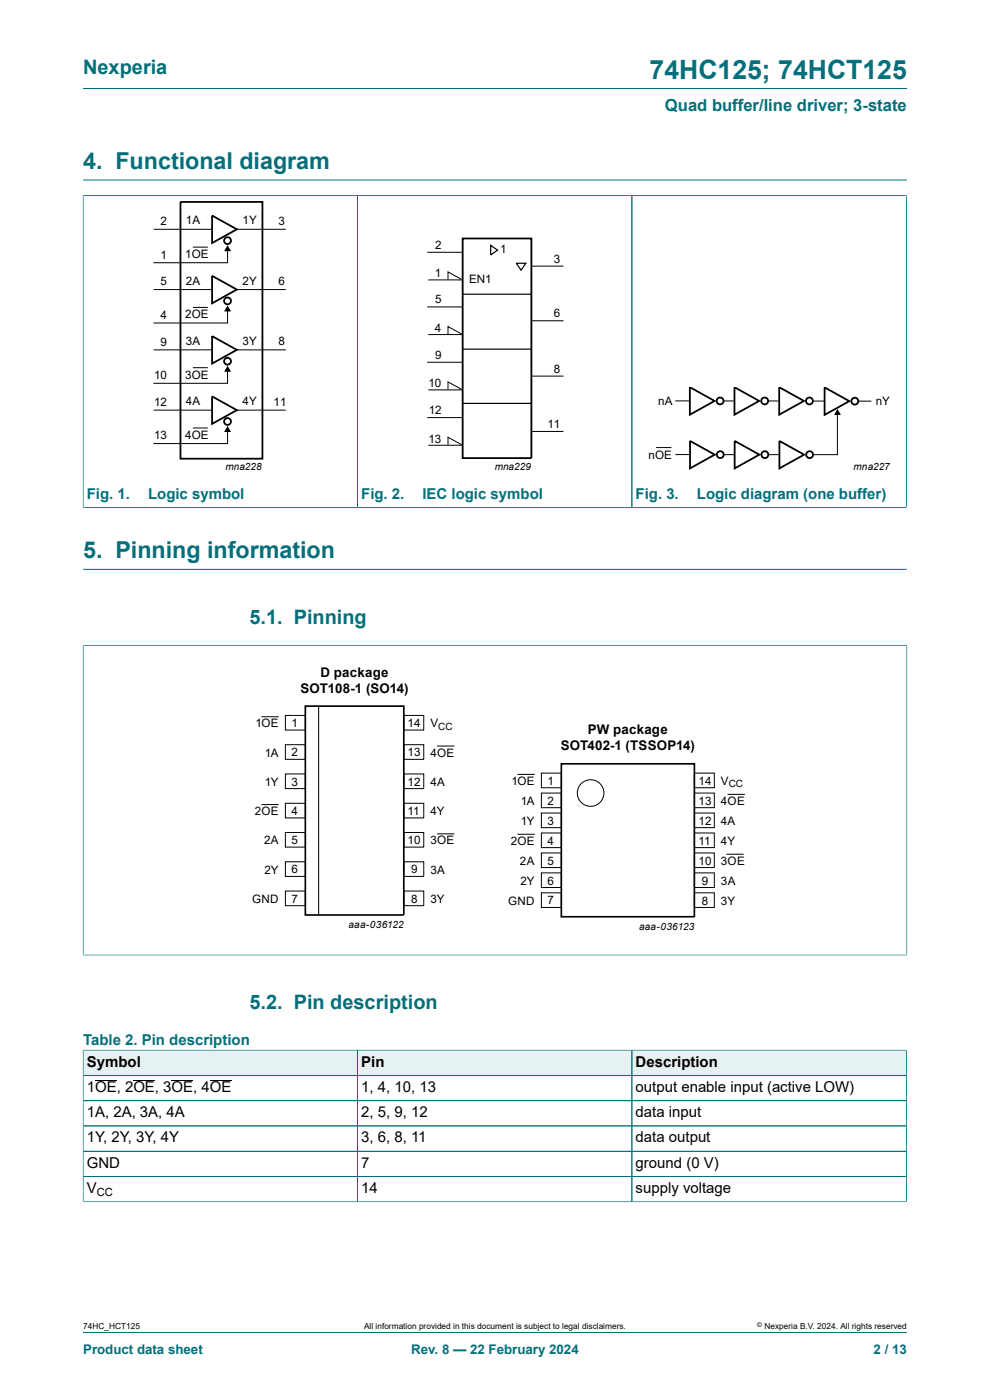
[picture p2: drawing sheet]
<svg xmlns="http://www.w3.org/2000/svg" width="210mm" height="297mm" viewBox="0 0 210 297" stroke-linecap="round" stroke-linejoin="round" font-family="sans-serif">
<g fill="none" stroke="#036f7b" stroke-width=".21">
<path d="M17.6 18.8h174.8M17.6 38.2h174.8M17.6 41.5h174.7M17.6 41.4v66.3M75.8 41.5v66.1M134.1 41.5v66.1M192.3 41.4v66.3M17.6 107.6h174.7M17.6 136.9h174.8M17.6 136.8v65.9M17.6 120.8h174.8M192.4 136.8v65.9"/>
<path d="M17.6 202.6h174.8"/>
</g>
<g fill="none" stroke="#000" stroke-width=".38">
<path d="M38.3 42.8h17.4v54.5h-17.4zM45 45.7l5.2 2.9-5.2 3zM45 58.5l5.2 2.9-5.2 2.9zM98.1 50.6h14.6v46.6h-14.6zM45 71.3l5.2 2.9-5.2 2.9zM45 84.1l5.2 2.9-5.2 2.9zM146.3 82.1l5.3 3-5.3 2.9zM146.4 93.5l5.2 3-5.2 2.9zM155.8 82.1l5.2 3-5.2 2.9zM155.8 93.5l5.3 3-5.3 2.9zM165.3 82.1l5.2 3-5.2 2.9zM165.3 93.5l5.3 3-5.3 2.9z"/>
<path d="M174.9 82.2l5.3 2.9-5.3 2.9z"/>
<circle cx="48.3" cy="51" r=".73"/>
<circle cx="48.3" cy="76.6" r=".73"/>
<circle cx="48.3" cy="63.8" r=".73"/>
<circle cx="48.3" cy="89.4" r=".73"/>
<circle cx="152.7" cy="85.1" r=".73"/>
<circle cx="152.8" cy="96.5" r=".73"/>
<circle cx="162.2" cy="85.1" r=".73"/>
<circle cx="162.2" cy="96.5" r=".73"/>
<circle cx="171.7" cy="85.1" r=".73"/>
<circle cx="171.7" cy="96.5" r=".73"/>
<circle cx="181.3" cy="85.1" r=".73"/>
</g>
<g fill="none" stroke="#000" stroke-width=".21">
<path d="M32.6 48.6h12.4M40.9 52.4h3.2M48.3 52.7v3h-15.8M50.2 48.6h10.4M90.6 53.5h7.5M90.9 59.4h7.2M95 59.3v-1.6l2.9 1.6M112.7 56.5h6.8M32.6 61.4h12.4M32.6 74.2h12.4M40.9 65.2h3.2M40.9 78h3.2"/>
<path d="M48.3 65.5v3h-15.8M48.3 78.3v3h-15.8M50.2 61.4h10.4M50.2 74.2h10.4M90.6 65.1h7.5M90.6 76.9h7.5M90.9 71h7.2M95 70.9v-1.6l2.9 1.6M112.7 68.1h6.8M112.7 79.8h6.8M32.6 87h12.4M40.9 90.8h3.2"/>
<path d="M48.3 91.1v3h-15.8M50.2 87h10.4M90.6 88.6h7.5M90.9 82.7h7.2M90.9 94.5h7.2M95 82.6v-1.6l2.9 1.6M95 94.4v-1.6l2.9 1.6M112.7 91.5h6.8M139.2 94.9h3.2M143.2 85h3M143.3 96.4h2.9M153.5 85.1h2.2"/>
<path d="M153.5 96.5h2.2M162.9 85.1h2.2M163 96.5h2.2M172.4 85.1h2.4M177.6 87.5v9h-5.1M182.1 85.1h2.7M55.5 152.1h3.6M60.5 151.8h4.3v3.1h-4.3zM60.5 158h4.3v3.1h-4.3zM67.6 149.8v44.4M85.7 151.8h4.2v3.1h-4.2zM85.7 158h4.2v3.1h-4.2z"/>
<path d="M92.7 158.3h3.7M55.5 170.7h3.6M60.5 164.2h4.3v3.1h-4.3zM60.5 170.4h4.3v3.1h-4.3zM60.5 176.6h4.3v3.1h-4.3zM85.7 176.6h4.2v3.1h-4.2zM85.7 164.2h4.2v3.1h-4.2zM85.7 170.4h4.2v3.1h-4.2zM92.7 176.9h3.7M109.8 164.3h3.6M109.8 177h3.6M114.8 164h4.3v3.1h-4.3z"/>
<path d="M114.8 168.2h4.3v3.1h-4.3zM114.8 172.5h4.3v3.1h-4.3zM114.8 176.7h4.3v3.1h-4.3zM147.3 172.5h4.2v3.1h-4.2zM147.3 176.7h4.2v3.1h-4.2zM147.3 164h4.2v3.1h-4.2zM147.3 168.2h4.2v3.1h-4.2zM154.3 168.5h3.7M60.5 182.8h4.3v3.1h-4.3zM60.5 189h4.3v3.1h-4.3zM85.7 189h4.2v3.1h-4.2zM85.7 182.8h4.2v3.1h-4.2z"/>
<path d="M114.8 180.9h4.3v3.1h-4.3zM114.8 185.2h4.3v3.1h-4.3zM114.8 189.4h4.3v3.1h-4.3zM147.3 189.4h4.2v3.1h-4.2zM147.3 180.9h4.2v3.1h-4.2zM147.3 185.2h4.2v3.1h-4.2zM154.1 181.2h3.6"/>
<circle cx="125.3" cy="168.2" r="2.82"/>
</g>
<path d="M48.3 52l.7 1.3h-1.5zM48.3 64.8l.7 1.3h-1.5zM48.3 77.6l.7 1.3h-1.5zM48.3 90.4l.7 1.2h-1.5zM177.6 86.8l.8 1.2h-1.5z" fill="#000"/>
<path d="M104.1 52.1l1.4 1-1.4 1zM109.5 55.8h2l-1 1.5zM98.1 74.1h14.6M98.1 62.4h14.6M98.1 85.6h14.6" fill="none" stroke="#000" stroke-width=".25"/>
<path d="M64.8 149.8h20.9v44.3h-20.9zM119.1 162h28.2v32.5h-28.2z" fill="none" stroke="#000" stroke-width=".35"/>
<path d="M49.9 139.4h50.1v60h-50.1zM55.5 152.1h3.6M92.7 158.3h3.7M104.1 151.5h57.5v48.4h-57.5zM104.7 151.3h57v49.1h-57zM55.5 170.7h3.6M92.7 176.9h3.7M109.8 164.3h3.6M109.8 177h3.6M154.3 168.5h3.7M154.1 181.2h3.6" fill="none" stroke="#fefefe" stroke-width=".21"/>
<path d="M48.4 138.5h54.2v61.8h-54.2z" fill="none" stroke="#fefefe" stroke-width=".35"/>
<path d="M17.7 222.9h58.1v5.2h-58.1z" fill="#e6f1f2"/>
<path d="M17.6 222.7v5.4h58.2v-5.3h-58.2" fill="none" stroke="#036f7b" stroke-width=".21"/>
<path d="M75.9 222.9h58.1v5.2h-58.1z" fill="#e6f1f2"/>
<path d="M75.8 222.8h58.3v5.3h-58.3z" fill="none" stroke="#036f7b" stroke-width=".21"/>
<path d="M134.1 222.9h58.1v5.2h-58.1z" fill="#e6f1f2"/>
<path d="M17.6 228.1h174.7M17.6 222.9v32.1M17.7 222.8h174.6M75.8 222.9v32.1M134.1 222.8v32.2M192.3 222.7v32.3M192.3 233.5h-174.7M192.3 238.9h-174.7M17.6 255h174.7M192.3 244.2h-174.7M192.3 249.6h-174.7M17.6 282.6h174.8" fill="none" stroke="#036f7b" stroke-width=".21"/>
<path d="M20.2 229.1h4.6M28.3 229.1h4.6M36.4 229.1h4.6M44.5 229.1h4.6" fill="none" stroke="#000" stroke-width=".21"/>
<text font-size="5.6" fill="#036f7b" x="137.8" y="16.8">74HC125; 74HCT125</text>
<g font-size="4.9" fill="#036f7b">
<text x="17.6" y="35.9">4. Functional diagram</text>
<text x="17.6" y="118.5">5. Pinning information</text>
</g>
<g font-size="4.2" fill="#036f7b">
<text x="17.6" y="15.6">Nexperia</text>
<text x="52.9" y="132.3">5.1. Pinning</text>
<text x="52.9" y="214">5.2. Pin description</text>
</g>
<text font-size="3.5" fill="#036f7b" x="141" y="23.7">Quad buffer/line driver; 3-state</text>
<g font-size="3.2" fill="#036f7b">
<text x="18.4" y="105.8">Fig. 1.</text>
<text x="31.4" y="105.8">Logic symbol</text>
<text x="76.6" y="105.8">Fig. 2.</text>
<text x="89.6" y="105.8">IEC logic symbol</text>
<text x="134.8" y="105.8">Fig. 3.</text>
<text x="147.8" y="105.8">Logic diagram (one buffer)</text>
<text x="17.6" y="221.7">Table 2. Pin description</text>
</g>
<g font-size="3.2">
<text x="18.4" y="226.3">Symbol</text>
<text x="76.6" y="226.3">Pin</text>
<text x="134.8" y="226.3">Description</text>
<text x="18.4" y="231.6">1OE, 2OE, 3OE, 4OE</text>
<text x="76.6" y="231.6">1, 4, 10, 13</text>
<text x="134.8" y="231.6">output enable input (active LOW)</text>
<text x="18.4" y="237">1A, 2A, 3A, 4A</text>
<text x="76.6" y="237">2, 5, 9, 12</text>
<text x="134.8" y="237">data input</text>
<text x="18.4" y="242.4">1Y, 2Y, 3Y, 4Y</text>
<text x="76.6" y="242.4">3, 6, 8, 11</text>
<text x="134.8" y="242.4">data output</text>
<text x="18.4" y="247.7">GND</text>
<text x="76.6" y="247.7">7</text>
<text x="134.8" y="247.7">ground (0 V)</text>
<text x="18.4" y="253.1">V</text>
<text x="76.6" y="253.1">14</text>
<text x="134.8" y="253.1">supply voltage</text>
</g>
<g font-size="2.8">
<text x="68" y="143.6">D package</text>
<text x="63.8" y="147">SOT108-1 (SO14)</text>
<text x="124.7" y="155.8">PW package</text>
<text x="118.9" y="159.2">SOT402-1 (TSSOP14)</text>
</g>
<g font-size="2.8" fill="#036f7b">
<text x="17.6" y="287.2">Product data sheet</text>
<text x="87.2" y="287.2">Rev. 8 — 22 February 2024</text>
<text x="185.3" y="287.2">2 / 13</text>
</g>
<g font-size="2.5">
<text x="34" y="47.7">2</text>
<text x="39.4" y="47.6">1A</text>
<text x="51.4" y="47.6">1Y</text>
<text x="59" y="47.7">3</text>
<text x="92.3" y="52.8">2</text>
<text x="106.1" y="53.8">1</text>
<text x="34" y="54.8">1</text>
<text x="39.3" y="54.7">1OE</text>
<text x="92.3" y="58.8">1</text>
<text x="117.5" y="55.7">3</text>
<text x="34" y="60.6">5</text>
<text x="39.4" y="60.4">2A</text>
<text x="51.4" y="60.4">2Y</text>
<text x="59" y="60.5">6</text>
<text x="92.3" y="64.4">5</text>
<text x="99.5" y="60.1">EN1</text>
<text x="34" y="67.6">4</text>
<text x="39.3" y="67.5">2OE</text>
<text x="92.3" y="70.4">4</text>
<text x="117.5" y="67.4">6</text>
<text x="34" y="73.3">9</text>
<text x="39.4" y="73.2">3A</text>
<text x="51.4" y="73.2">3Y</text>
<text x="59" y="73.3">8</text>
<text x="92.3" y="76.1">9</text>
<text x="32.7" y="80.4">10</text>
<text x="39.3" y="80.3">3OE</text>
<text x="90.9" y="82.1">10</text>
<text x="117.5" y="79">8</text>
<text x="32.7" y="86.1">12</text>
<text x="39.4" y="86">4A</text>
<text x="51.4" y="86">4Y</text>
<text x="58" y="86.1">11</text>
<text x="90.9" y="87.9">12</text>
<text x="139.6" y="86">nA</text>
<text x="185.8" y="85.9">nY</text>
<text x="32.7" y="93.2">13</text>
<text x="39.3" y="93.1">4OE</text>
<text x="90.9" y="93.9">13</text>
<text x="116.1" y="90.8">11</text>
<text x="137.6" y="97.4">nOE</text>
<text x="54.2" y="154.3">1OE</text>
<text x="61.8" y="154.2">1</text>
<text x="86.5" y="154.2">14</text>
<text x="91.3" y="154.3">V</text>
<text x="56.1" y="160.5">1A</text>
<text x="61.8" y="160.5">2</text>
<text x="86.5" y="160.4">13</text>
<text x="91.3" y="160.5">4OE</text>
<text x="56.2" y="166.7">1Y</text>
<text x="61.8" y="166.7">3</text>
<text x="86.5" y="166.7">12</text>
<text x="91.3" y="166.7">4A</text>
<text x="108.5" y="166.6">1OE</text>
<text x="116.1" y="166.5">1</text>
<text x="148.2" y="166.5">14</text>
<text x="152.9" y="166.6">V</text>
<text x="54.1" y="173">2OE</text>
<text x="61.8" y="172.9">4</text>
<text x="86.5" y="172.9">11</text>
<text x="91.3" y="173">4Y</text>
<text x="110.5" y="170.8">1A</text>
<text x="116.1" y="170.7">2</text>
<text x="148.2" y="170.7">13</text>
<text x="152.9" y="170.8">4OE</text>
<text x="56" y="179.1">2A</text>
<text x="61.8" y="179.1">5</text>
<text x="86.5" y="179.1">10</text>
<text x="91.3" y="179.1">3OE</text>
<text x="108.4" y="179.2">2OE</text>
<text x="110.5" y="175">1Y</text>
<text x="116.1" y="174.9">3</text>
<text x="116.1" y="179.2">4</text>
<text x="148.2" y="174.9">12</text>
<text x="148.2" y="179.2">11</text>
<text x="152.9" y="175">4A</text>
<text x="152.9" y="179.2">4Y</text>
<text x="56.1" y="185.4">2Y</text>
<text x="61.8" y="185.3">6</text>
<text x="87.2" y="185.3">9</text>
<text x="91.3" y="185.4">3A</text>
<text x="110.3" y="183.5">2A</text>
<text x="116.1" y="183.4">5</text>
<text x="148.2" y="183.4">10</text>
<text x="152.9" y="183.5">3OE</text>
<text x="53.5" y="191.6">GND</text>
<text x="61.8" y="191.5">7</text>
<text x="87.2" y="191.5">8</text>
<text x="91.3" y="191.6">3Y</text>
<text x="107.8" y="191.9">GND</text>
<text x="110.4" y="187.7">2Y</text>
<text x="116.1" y="187.6">6</text>
<text x="116.1" y="191.9">7</text>
<text x="148.9" y="191.9">8</text>
<text x="148.9" y="187.7">9</text>
<text x="152.9" y="187.7">3A</text>
<text x="152.9" y="191.9">3Y</text>
</g>
<text font-size="2.4" x="20.5" y="253.7">CC</text>
<g font-size="2.1">
<text x="47.9" y="99.7">mna228</text>
<text x="105" y="99.7">mna229</text>
<text x="181.1" y="99.7">mna227</text>
<text x="92.9" y="154.8">CC</text>
<text x="154.6" y="167">CC</text>
<text x="73.9" y="196.9">aaa-036122</text>
<text x="135.6" y="197.3">aaa-036123</text>
</g>
<g font-size="1.8">
<text x="17.6" y="282">74HC_HCT125</text>
<text x="77.2" y="282">All information provided in this document is subject to legal disclaimers.</text>
<text x="162.2" y="282">Nexperia B.V. 2024. All rights reserved</text>
</g>
<text font-size="1.4" x="160.6" y="281.6">©</text>
</svg>
